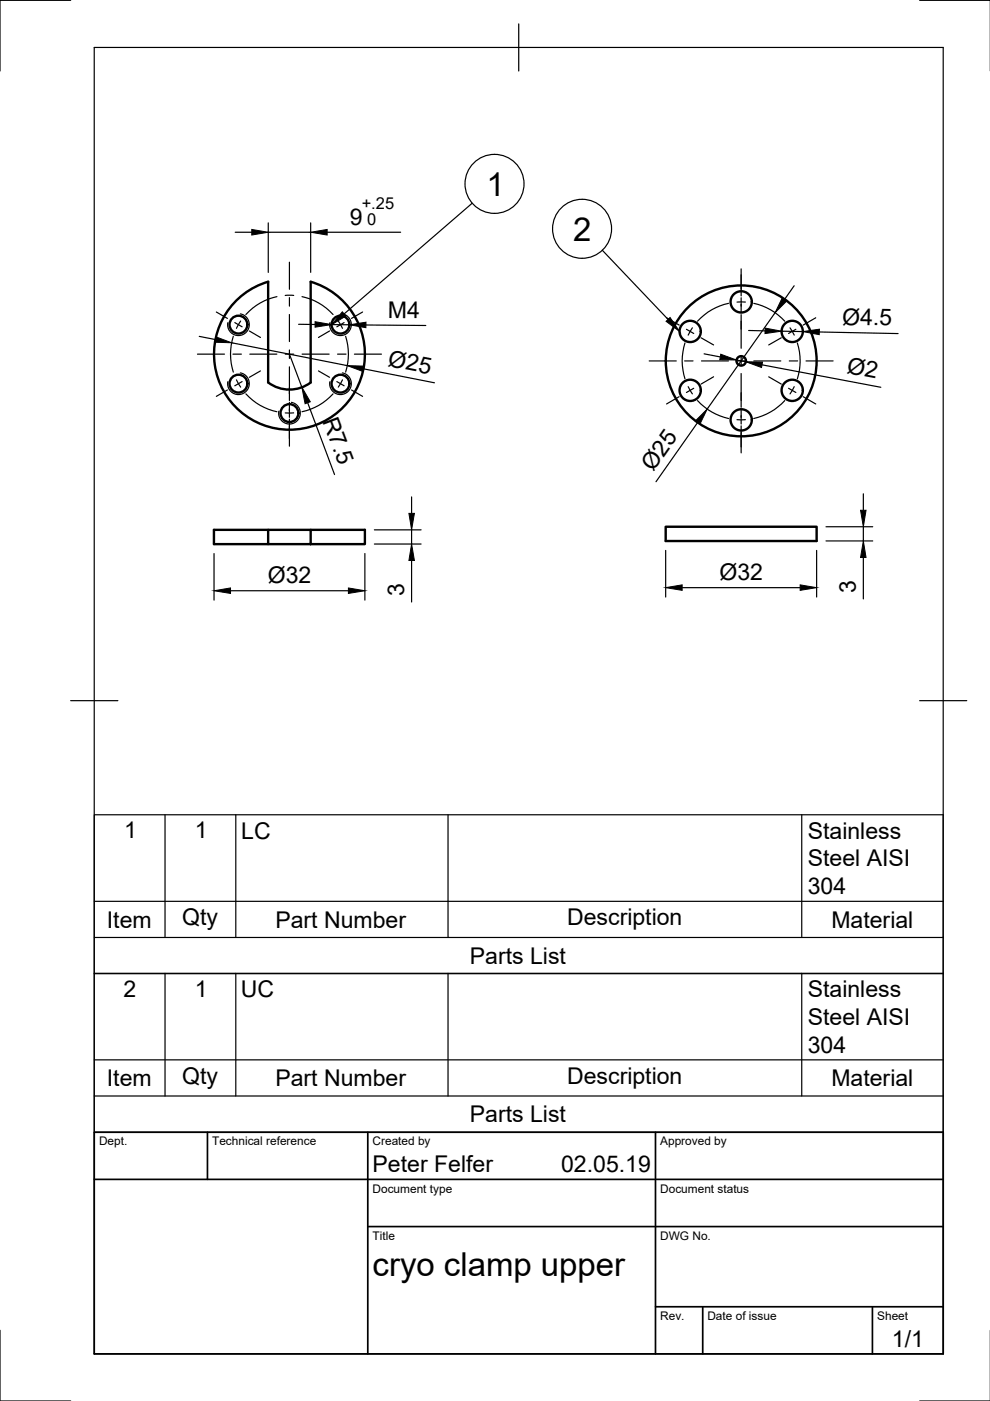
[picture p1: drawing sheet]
<svg xmlns="http://www.w3.org/2000/svg" width="210mm" height="297mm" viewBox="0 0 210 297" stroke-linecap="round" stroke-linejoin="round" font-family="sans-serif">
<!-- layer: Visible -->
<g fill="none" stroke="#000" stroke-width=".51">
<path d="M50.3 63.5a15.9 15.9 0 0 1 6.6-3.8v21.4a7.5 7.5 0 0 0 9 0v-21.4a16 16 0 0 1 9.8 22.5 16 16 0 0 1-23.8 5.8 16 16 0 0 1-1.6-24.5zM56.9 112.3h9v3.1h-9zM56.9 112.3h-11.5v3.1h11.5M65.9 112.3h11.5v3.1h-11.5M141.1 111.7h32v3h-32z"/>
<circle cx="50.6" cy="68.8" r="1.89"/>
<circle cx="72.2" cy="68.8" r="1.89"/>
<circle cx="146.3" cy="70.3" r="2.25"/>
<circle cx="157.2" cy="64" r="2.25"/>
<circle cx="157.2" cy="76.5" r="1.01"/>
<circle cx="157.2" cy="76.5" r="16"/>
<circle cx="168" cy="70.3" r="2.25"/>
<circle cx="50.6" cy="81.3" r="1.89"/>
<circle cx="61.4" cy="87.6" r="1.89"/>
<circle cx="72.2" cy="81.3" r="1.89"/>
<circle cx="146.3" cy="82.8" r="2.25"/>
<circle cx="157.2" cy="89" r="2.25"/>
<circle cx="168" cy="82.8" r="2.25"/>
</g>
<!-- layer: Visible Narrow -->
<path d="M51 66.5a2.31 2.31 0 0 1 1.8 2.7 2.31 2.31 0 0 1-2.6 1.9 2.31 2.31 0 0 1-1.9-2.7M51 79.1a2.31 2.31 0 0 1 1.8 2.6 2.31 2.31 0 0 1-2.6 1.9 2.31 2.31 0 0 1-1.9-2.7M72.6 79.1a2.31 2.31 0 0 1 1.9 2.6 2.31 2.31 0 0 1-2.7 1.9 2.31 2.31 0 0 1-1.9-2.7M72.6 66.5a2.31 2.31 0 0 1 1.9 2.7 2.31 2.31 0 0 1-2.7 1.9 2.31 2.31 0 0 1-1.9-2.7M61.8 85.3a2.31 2.31 0 0 1 1.9 2.7 2.31 2.31 0 0 1-2.7 1.8 2.31 2.31 0 0 1-1.9-2.6" fill="none" stroke="#000" stroke-width=".25"/>
<!-- layer: TitleBlock -->
<path d="M20 240.1h180v46.9h-180zM20 250h180M44 240.1v9.9M78 240.1v46.9M139 240.1v46.9M78 260.1h122M139 277.1h61M149 277.1v9.9M185 277.1v9.9" fill="none" stroke="#000" stroke-width=".36"/>
<!-- layer: Smart Centers -->
<g fill="none" stroke="#000" stroke-width=".25">
<path d="M61.4 55.6v5.7M157.1 57v5.7M41.9 75.1h5.7M45.9 66.2l2.3 1.3M49.4 75.1h1.8M49.5 71.3a12.5 12.5 0 0 0 0 7.6M49.8 68.4l1.5 .9M51 68.1l-.9 1.5M52.9 70.2l2.3 1.4M53 75.1h5.7M55.2 78.6l-2.3 1.4M58.7 62.9a12.4 12.4 0 0 0-6.6 3.8"/>
<path d="M60.5 62.6h1.8M60.5 75.1h1.8M61.4 63.1v1.8M61.4 66.7v5.7M61.4 74.2v1.8M61.4 77.8v7.1M64 62.9a12.4 12.4 0 0 1 6.6 3.8M64.1 75.1h5.7M67.5 78.6l2.4 1.4M69.9 70.2l-2.4 1.4M71.6 75.1h1.8M71.7 68.1l.9 1.5"/>
<path d="M73 68.4l-1.6 .9M73.3 71.3a12.5 12.5 0 0 1 0 7.6M75.1 75.1h5.8M76.9 66.2l-2.4 1.3M137.6 76.5h5.8M141.3 67.4l2.7 1.5M145.2 76.5h1.7M145.2 72.7a12.5 12.5 0 0 0 0 7.6M145.5 69.8l1.6 .9M146.8 69.5l-.9 1.6M148.6 71.6l2.7 1.5M148.7 76.5h5.8"/>
<path d="M151.3 79.9l-2.7 1.5M154.5 64.3a12.5 12.5 0 0 0-6.6 3.8M156.3 76.5h1.7M156.3 64h1.7M157.1 63.1v3.2M157.1 66.7v7.1M157.1 75.6v1.8M157.1 79.2v7.1M159.8 64.3a12.5 12.5 0 0 1 6.6 3.8M159.8 76.5h5.7M163 79.9l2.7 1.5M165.7 71.6l-2.7 1.5"/>
<path d="M167.3 76.5h1.8M167.5 69.5l.9 1.6M168.7 69.8l-1.5 .9M169.1 72.7a12.5 12.5 0 0 1 0 7.6M170.9 76.5h5.7M173 67.4l-2.7 1.5M48.2 82.7l-2.3 1.3M50.1 80.5l.9 1.6M51.3 80.9l-1.5 .9M52.1 83.5a12.3 12.3 0 0 0 6.6 3.8M60.5 87.5h1.8M61.4 85.3v3.2"/>
<path d="M61.4 88.9v5.7M70.6 83.5a12.3 12.3 0 0 1-6.6 3.8M71.4 80.9l1.6 .9M72.6 80.5l-.9 1.6M74.5 82.7l2.4 1.3M144 84.1l-2.7 1.5M145.9 82l.9 1.5M147.1 82.3l-1.6 .9M147.9 84.9a12.7 12.7 0 0 0 6.6 3.8M156.3 89h1.7M157.1 86.7v3.2M157.1 90.3v5.7"/>
<path d="M166.4 84.9a12.7 12.7 0 0 1-6.6 3.8M167.2 82.3l1.5 .9M168.4 82l-.9 1.5M170.3 84.1l2.7 1.5"/>
</g>
<!-- layer: Border -->
<path d="M15 .1h-15v15M20 10.1h180v276.9h-180zM110 5.1v10M195 .1h15M15 148.6h10M195 148.6h10M0 282.1v14.9h15M195 297h15" fill="none" stroke="#000" stroke-width=".25"/>
<!-- layer: FD_Dimensions -->
<g fill="none" stroke="#000" stroke-width=".25">
<path d="M49.9 49.2h3.5M56.9 47.3v10.4M56.9 49.2h9M65.9 47.3v10.4M69.4 49.2h15.5M42.2 71.3l3.5 .7M49.1 72.7l24.5 4.8M61.4 75.1l2.6 7M63.3 68.8h3.5M70.3 68.8l3.8 .1M77.1 78.2l15 3M77.6 68.9l12.7 .1"/>
<path d="M149.3 75l3.4 .7M156.2 76.3l1.9 .4M158.7 70.1l3.5 .1M161.6 77.4l25.2 4.7M164.3 66.3l-14.4 20.4M165.7 70.2l4.5 .1M168.4 60.6l-2 2.8M173.7 70.4l16.7 .3M65.2 85.4l5.7 15.2M147.9 89.6l-8.8 12.5M45.4 117.4v9.8M77.4 117.4v9.8"/>
<path d="M79.4 112.3h9.9M79.4 115.3h9.9M87.3 105.4v3.4M87.3 112.3v3M87.3 118.8v8.8M141.1 116.7v9.9M173.1 116.7v9.9M175.1 111.7h9.9M175.1 114.7h9.9M183 104.7v3.5M183 111.7v3M183 118.2v8.8"/>
<path d="M48.9 125.3h25M144.6 124.6h25.1"/>
</g>
<g fill="#000" stroke="#000" stroke-width=".21">
<path d="M53.4 48.6l3.5 .6-3.5 .6zM65.9 49.2l3.5-.6v1.2zM45.8 71.4l3.3 1.3-3.5-.1zM66.8 68.2l3.5 .6-3.5 .6zM73.6 77.5l3.6 .1-.2 1.2zM74.1 68.9l3.5-.6v1.2zM152.8 75.1l3.4 1.2-3.6-.1zM158.1 76.7l3.6 .1-.2 1.1zM162.2 69.6l3.5 .6-3.5 .5zM165.9 63.1l.9 .7-2.5 2.5zM170.2 70.3l3.5-.5v1.2zM64 82.1l1.8 3.1-1.1 .4z"/>
<path d="M149.9 86.7l-1.5 3.2-1-.7zM86.7 108.8h1.2l-.6 3.5zM87.3 115.3l.6 3.5h-1.2zM182.5 108.2h1.1l-.6 3.5zM183 114.7l.6 3.5h-1.1zM45.4 125.3l3.5-.6v1.1zM73.9 124.7l3.5 .6-3.5 .5zM141.1 124.6l3.5-.6v1.2zM169.7 124l3.4 .6-3.4 .6z"/>
</g>
<!-- layer: Parts Lists -->
<g fill="none" stroke="#000" stroke-width=".25">
<path d="M35 172.7v26.1M50 172.7v26.1M95 172.7v26.1M170 172.7v26.1M20 198.8h180M20 191.1h180M35 206.4v26M50 206.4v26M95 206.4v26M170 206.4v26M200 206.4h-180v33.7h180v-67.4h-180v33.7h180M20 232.4h180"/>
<path d="M20 224.7h180"/>
</g>
<!-- layer: Balloons -->
<g fill="none" stroke="#000" stroke-width=".25">
<path d="M100.1 43.1l-27.1 23.5M127.7 53.1l13.9 14.6"/>
<circle cx="104.8" cy="39" r="6.3"/>
<circle cx="123.4" cy="48.5" r="6.3"/>
</g>
<path d="M72.6 66.1l.7 .9-3 1.8zM141.2 68.1l.9-.8 2 3z" fill="#000" stroke="#000" stroke-width=".21"/>
<g font-size="7">
<text x="103.2" y="41.5">1</text>
<text x="121.5" y="51">2</text>
<text x="79" y="270.6">cryo clamp upper</text>
</g>
<g font-size="4.9">
<text x="74.2" y="47.7">9</text>
<text x="82.2" y="67.4" transform="rotate(1 82.2 67.4)">M4</text>
<text x="178.5" y="68.8" transform="rotate(1 178.5 68.8)">Ø4.5</text>
<text x="82.1" y="77.5" transform="rotate(11 82.1 77.5)">Ø25</text>
<text x="179.4" y="79" transform="rotate(11 179.4 79)">Ø2</text>
<text x="68.3" y="89.2" transform="rotate(69 68.3 89.2)">R7.5</text>
<text x="138.5" y="100.1" transform="rotate(-55 138.5 100.1)">Ø25</text>
<text x="56.8" y="123.6">Ø32</text>
<text x="152.5" y="122.9">Ø32</text>
<text x="181.5" y="125.7" transform="rotate(-90 181.5 125.7)">3</text>
<text x="85.7" y="126.4" transform="rotate(-90 85.7 126.4)">3</text>
<text x="26.3" y="177.8">1</text>
<text x="41.3" y="177.8">1</text>
<text x="51.1" y="177.8">LC</text>
<text x="171.3" y="177.8">Stainless</text>
<text x="171.3" y="183.7">Steel AISI</text>
<text x="171.3" y="189.5">304</text>
<text x="22.7" y="196.7">Item</text>
<text x="38.6" y="196.2">Qty</text>
<text x="58.4" y="196.7">Part Number</text>
<text x="120.2" y="196.2">Description</text>
<text x="176.3" y="196.7">Material</text>
<text x="99.6" y="204.3">Parts List</text>
<text x="26.2" y="211.4">2</text>
<text x="41.3" y="211.4">1</text>
<text x="51.1" y="211.4">UC</text>
<text x="171.3" y="211.4">Stainless</text>
<text x="171.3" y="217.3">Steel AISI</text>
<text x="171.3" y="223.2">304</text>
<text x="22.7" y="230.3">Item</text>
<text x="38.6" y="229.8">Qty</text>
<text x="58.4" y="230.3">Part Number</text>
<text x="120.2" y="229.8">Description</text>
<text x="176.3" y="230.3">Material</text>
<text x="99.6" y="237.9">Parts List</text>
<text x="79" y="248.5">Peter Felfer</text>
<text x="119" y="248.5">02.05.19</text>
<text x="189.1" y="285.7">1/1</text>
</g>
<g font-size="3.5">
<text x="76.7" y="44.3">+.25</text>
<text x="77.9" y="47.7">0</text>
</g>
<g font-size="2.5">
<text x="21" y="242.9">Dept.</text>
<text x="45" y="242.9">Technical reference</text>
<text x="79" y="242.9">Created by</text>
<text x="140" y="242.9">Approved by</text>
<text x="79" y="252.8">Document type</text>
<text x="140" y="252.8">Document status</text>
<text x="79" y="262.9">Title</text>
<text x="140" y="262.9">DWG No.</text>
<text x="140" y="279.9">Rev.</text>
<text x="150" y="279.9">Date of issue</text>
<text x="186" y="279.9">Sheet</text>
</g>
</svg>
